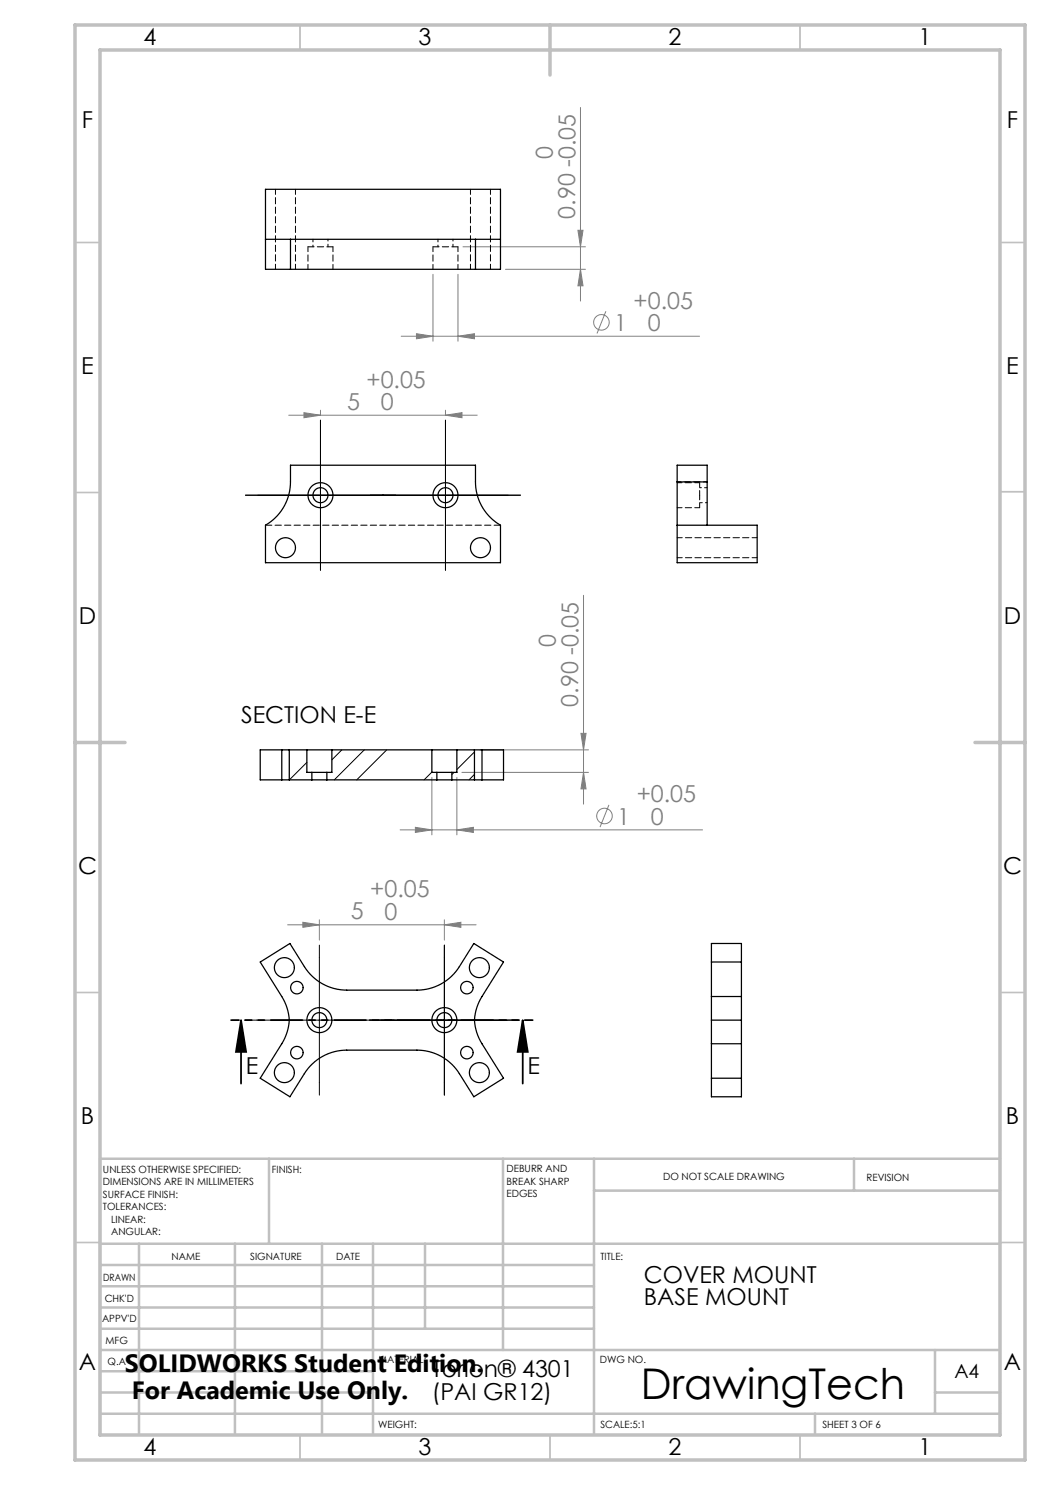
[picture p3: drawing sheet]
<svg xmlns="http://www.w3.org/2000/svg" width="210mm" height="297mm" viewBox="0 0 210 297" stroke-linecap="round" stroke-linejoin="round" font-family="sans-serif">
<g fill="none" stroke="#808080" stroke-width=".2">
<path d="M116.1 21.5v38.7M86.6 54.9v13.3M91.6 54.9v13.3M92.6 49.4h24.5M101.1 53.9h16M115.6 46.1h1l-.5 3.3zM116.1 53.9l.5 3.3h-1zM80.2 67.2h59.7M83.3 66.7l3.3 .5-3.3 .6zM91.6 67.2l3.3-.5v1.1zM121.2 62.2l-1.8 4.5M57.7 83h37.7"/>
<path d="M60.8 82.5l3.3 .5-3.3 .5zM64.1 82v1M89.1 83l3.3-.5v1zM89.1 82v1M116.7 119.1v41.7M86.4 155.5v11.5M91.4 155.5v11.5M92.4 154.5h25.3M95.9 150h21.8M116.2 146.7h1l-.5 3.3zM116.7 154.5l.5 3.3h-1zM80 166h60.5"/>
<path d="M83.1 165.5l3.3 .5-3.3 .5zM91.4 166l3.3-.5v1zM121.8 161l-1.8 4.4M57.5 185h37.7M60.6 184.5l3.3 .5-3.3 .5zM63.9 184v4M88.9 185l3.3-.5v1zM88.9 184v4"/>
<circle cx="120.3" cy="64.5" r="1.56"/>
<circle cx="120.9" cy="163.2" r="1.56"/>
</g>
<path d="M48.2 204l1 6.4h-2zM48.2 204v12.7M104.5 204l1.1 6.4h-2.1zM104.5 204v12.7" fill="none" stroke="#000" stroke-width=".35"/>
<g fill="none" stroke="#000" stroke-width=".2" stroke-dasharray="15.2 1.3 1.3 1.3">
<path d="M51.6 99h-2.5M64.1 86.5v-2.5M76.6 99h2.5M76.6 99h-2.5M89.1 86.5v-2.5M101.6 99h2.5M64.1 111.5v2.5M89.1 111.5v2.5M63.9 191.5v-2.5M88.9 191.5v-2.5M51.4 204h-2.5M63.9 216.5v2.5"/>
<path d="M76.4 204h-2.5M76.4 204h2.5M88.9 216.5v2.5M101.4 204h2.5"/>
</g>
<path d="M51.6 99h50M64.1 86.5v25M89.1 86.5v25M63.9 191.5v25M88.9 191.5v25M51.4 204h50" fill="none" stroke="#000" stroke-width=".2"/>
<path d="M106.5 204h-60.3" fill="none" stroke="#000" stroke-width=".35" stroke-dasharray="6.3 1.3 1.3 1.3 1.3 1.3" stroke-dashoffset="4.8"/>
<g fill="none" stroke="#c0c0c0" stroke-width=".35">
<path d="M60 5v5M160 5v5M15 48.5h5M200 48.5h5M15 98.5h5M200 98.3h5M15 198.5h5M200 198.5h5M15 248.5h5M200 248.5h5M60 287v5M110 287v5"/>
<path d="M160 287v5"/>
</g>
<g fill="none" stroke="#c0c0c0" stroke-width=".5">
<path d="M53.8 231.8v17M100.6 231.8v38.2M118.8 231.8v55.2M118.8 238.1h81.2M170.8 231.8v6.3M200 231.8h-180v55.2M20 248.8h180M20 257.3h98.8M20 253h98.8M27.8 248.8v38.2M47 248.8v38.2M64.4 248.8v38.2"/>
<path d="M74.6 248.8v38.2M85 248.8v17M20 265.8h98.8M20 261.5h98.8M20 278.5h54.6M20 274.3h54.6M20 270h180M187 278.5h13M187 270v12.8M20 282.8h180M163 282.8v4.2"/>
</g>
<path d="M15 5h190v287h-190zM20 10h180v277h-180zM110 5v10M15 148.5h10M195 148.5h10" fill="none" stroke="#c0c0c0" stroke-width=".7"/>
<path d="M104.5 204l1.1 6.4h-2.1zM48.2 204l1 6.4h-2z" fill="#000"/>
<g fill="#808080">
<path d="M91.6 67.2l3.3-.5v1.1zM83.3 66.7l3.3 .5-3.3 .6z"/>
<path d="M60.8 82.5l3.3 .5-3.3 .5zM89.1 83l3.3-.5v1zM60.6 184.5l3.3 .5-3.3 .5zM88.9 185l3.3-.5v1z"/>
<path d="M91.4 166l3.3-.5v1zM83.1 165.5l3.3 .5-3.3 .5z"/>
<path d="M116.1 53.9l.5 3.3h-1zM115.6 46.1h1l-.5 3.3z"/>
<path d="M116.2 146.7h1l-.5 3.3zM116.7 154.5l.5 3.3h-1z"/>
</g>
<g fill="none" stroke="#000" stroke-width=".25">
<path d="M53.1 47.9h5M58.1 53.9h-5v-16h47v16h-5M58.1 47.9v6M58.1 53.9h37M58.1 47.9h37M95.1 47.9h5M95.1 47.9v6M58.1 93h37v3.4a10 10 0 0 0 5 8.6v7.5h-47v-7.5a10 10 0 0 0 5-8.6zM135.4 96.4v8.6M135.4 96.4v-3.4h6v3.4M135.4 96.4h6M141.4 96.4v8.6"/>
<path d="M135.4 105h16v7.5h-16zM56.4 150h1.5M56.4 156h1.5M56.4 150v6M56.4 150h-4.4v6h4.4M57.9 150v6M57.9 150h3.5M57.9 156h4.5M61.4 150h5M61.4 150v4.5h1M62.4 156h3M62.4 154.5h3"/>
<path d="M62.4 154.5v1.5M65.4 154.5v1.5M65.4 156h22M66.4 150v4.5h-1M66.4 150h20M86.4 150h5M86.4 150v4.5h1M87.4 156h3M87.4 154.5h3M87.4 154.5v1.5M90.4 154.5v1.5M90.4 156h4.5"/>
<path d="M91.4 150v4.5h-1M91.4 150h3.5M94.9 150h1.5M94.9 156h1.5M94.9 150v6M96.4 150h4.3v6h-4.3M96.4 150v6M52 192.4l6-3.7 2.9 4.6a10 10 0 0 0 8.5 4.7h14a10 10 0 0 0 8.5-4.7l2.9-4.6 5.9 3.7-4.3 6.9a8.2 8.2 0 0 0 0 9.4l4.3 6.9-5.9 3.8-2.9-4.7a10 10 0 0 0-8.5-4.7h-14a10 10 0 0 0-8.5 4.7l-2.9 4.7-6-3.8 4.4-6.9a8.2 8.2 0 0 0 0-9.4zM142.3 199.3v4.7M142.3 199.3v-10.6h6v10.6M142.3 192.4h6M142.3 199.3h6"/>
<path d="M148.3 199.3v4.7M142.3 204v4.7M142.3 215.6h6M142.3 208.7v10.7h6v-10.7M142.3 208.7h6M142.3 204h6M148.3 204v4.7"/>
<circle cx="64.1" cy="99" r="1.5"/>
<circle cx="64.1" cy="99" r="2.5"/>
<circle cx="89.1" cy="99" r="1.5"/>
<circle cx="89.1" cy="99" r="2.5"/>
<circle cx="57.1" cy="109.5" r="2"/>
<circle cx="96.1" cy="109.5" r="2"/>
<circle cx="56.9" cy="193.5" r="2"/>
<circle cx="59.4" cy="197.5" r="1.25"/>
<circle cx="93.4" cy="197.5" r="1.25"/>
<circle cx="95.9" cy="193.5" r="2"/>
<circle cx="56.9" cy="214.5" r="2"/>
<circle cx="59.4" cy="210.5" r="1.25"/>
<circle cx="63.9" cy="204" r="1.5"/>
<circle cx="63.9" cy="204" r="2.5"/>
<circle cx="88.9" cy="204" r="1.5"/>
<circle cx="88.9" cy="204" r="2.5"/>
<circle cx="93.4" cy="210.5" r="1.25"/>
<circle cx="95.9" cy="214.5" r="2"/>
</g>
<path d="M66.6 49.4h-5M91.6 49.4h-5M53.1 105h47" fill="none" stroke="#000" stroke-width=".2" stroke-dasharray="1.3 .6"/>
<g fill="none" stroke="#000" stroke-width=".2" stroke-dasharray="1.3 .6" stroke-dashoffset=".3">
<path d="M55.1 37.9v16M94.1 37.9v16M59.1 53.9v-16M61.6 49.4v4.5M66.6 53.9v-4.5M86.6 49.4v4.5M91.6 53.9v-4.5M98.1 53.9v-16M139.9 99v-2.5M139.9 96.5h-4.5M135.4 111.5h16M135.4 101.5h4.5"/>
<path d="M139.9 101.5v-2.5M151.4 107.5h-16"/>
</g>
<path d="M62.6 47.9v1.5M65.6 49.4v-1.5M87.6 47.9v1.5M90.6 49.4v-1.5M141.4 97.5h-1.5M139.9 100.5h1.5" fill="none" stroke="#000" stroke-width=".2" stroke-dasharray="1.3 .6" stroke-dashoffset=".8"/>
<path d="M141.4 96.4h-6" fill="none" stroke="#000" stroke-width=".2" stroke-dasharray="1.3 .6" stroke-dashoffset=".5"/>
<path d="M61.4 152.5l-3.5 3.5M62.4 156h.1M68.4 150l-2 2M72.9 150l-6 6M77.3 150l-6 6M86.4 154.4l-1.6 1.6M90.8 154.5l-.4 .4M94.9 150.4l-3.5 3.5M94.9 154.9l-1.1 1.1" fill="none" stroke="#000" stroke-width=".2"/>
<text font-size="8.5" x="128.2" y="279.7">DrawingTech</text>
<g font-size="5">
<text x="25" y="274.4">SOLIDWORKS Student Edition.</text>
<text x="26.4" y="279.9">For Academic Use Only.</text>
</g>
<g font-size="4.7">
<text x="28.7" y="9">4</text>
<text x="83.7" y="9">3</text>
<text x="133.7" y="9">2</text>
<text x="183.7" y="9">1</text>
<text x="16.4" y="25.5">F</text>
<text x="201.4" y="25.5">F</text>
<text x="16.3" y="74.8">E</text>
<text x="201.3" y="74.8">E</text>
<text x="15.8" y="124.8">D</text>
<text x="200.8" y="124.8">D</text>
<text x="48.2" y="144.5">SECTION E-E</text>
<text x="15.6" y="174.8">C</text>
<text x="200.6" y="174.8">C</text>
<text x="49.2" y="214.7">E</text>
<text x="105.5" y="214.7">E</text>
<text x="16.2" y="224.8">B</text>
<text x="201.2" y="224.8">B</text>
<text x="128.8" y="256.6">COVER MOUNT</text>
<text x="128.8" y="261.1">BASE MOUNT</text>
<text x="15.8" y="274">A</text>
<text x="86.4" y="275.4">Torlon® 4301</text>
<text x="200.8" y="274">A</text>
<text x="86.4" y="279.9">(PAI GR12)</text>
<text x="28.7" y="291">4</text>
<text x="83.7" y="291">3</text>
<text x="133.7" y="291">2</text>
<text x="183.7" y="291">1</text>
</g>
<g font-size="4.7" fill="#808080">
<text x="110.6" y="31.9" transform="rotate(-90 110.6 31.9)">0</text>
<text x="115" y="43.7" transform="rotate(-90 115 43.7)">0.90 -0.05</text>
<text x="126.7" y="61.7">+0.05</text>
<text x="122.9" y="66.2">1</text>
<text x="129.6" y="66.2">0</text>
<text x="73.3" y="77.5">+0.05</text>
<text x="69.4" y="82">5</text>
<text x="76.1" y="82">0</text>
<text x="111.2" y="129.4" transform="rotate(-90 111.2 129.4)">0</text>
<text x="115.6" y="141.3" transform="rotate(-90 115.6 141.3)">0.90 -0.05</text>
<text x="127.3" y="160.4">+0.05</text>
<text x="123.5" y="164.9">1</text>
<text x="130.2" y="165">0</text>
<text x="74.1" y="179.4">+0.05</text>
<text x="70.2" y="183.9">5</text>
<text x="76.9" y="184">0</text>
</g>
<text font-size="3.9" x="190.9" y="275.5">A4</text>
<g font-size="2">
<text x="20.6" y="234.6">UNLESS OTHERWISE SPECIFIED:</text>
<text x="20.6" y="237.1">DIMENSIONS ARE IN MILLIMETERS</text>
<text x="20.6" y="239.6">SURFACE FINISH:</text>
<text x="54.4" y="234.6">FINISH:</text>
<text x="101.3" y="234.5">DEBURR AND</text>
<text x="101.3" y="237">BREAK SHARP</text>
<text x="101.3" y="239.5">EDGES</text>
<text x="132.6" y="236">DO NOT SCALE DRAWING</text>
<text x="173.3" y="236.2">REVISION</text>
<text x="20.6" y="242.1">TOLERANCES:</text>
<text x="22.2" y="244.6">LINEAR:</text>
<text x="22.2" y="247.1">ANGULAR:</text>
<text x="34.3" y="252">NAME</text>
<text x="50" y="251.9">SIGNATURE</text>
<text x="67.2" y="251.9">DATE</text>
<text x="120.1" y="251.9">TITLE:</text>
<text x="20.6" y="256.1">DRAWN</text>
<text x="20.9" y="260.3">CHK'D</text>
<text x="20.4" y="264.4">APPV'D</text>
<text x="21.1" y="268.8">MFG</text>
<text x="21.5" y="273">Q.A</text>
<text x="75.6" y="272.5">MATERIAL:</text>
<text x="120" y="272.5">DWG NO.</text>
<text x="75.6" y="285.5">WEIGHT:</text>
<text x="120.1" y="285.6">SCALE:5:1</text>
<text x="164.5" y="285.6">SHEET 3 OF 6</text>
</g>
</svg>
